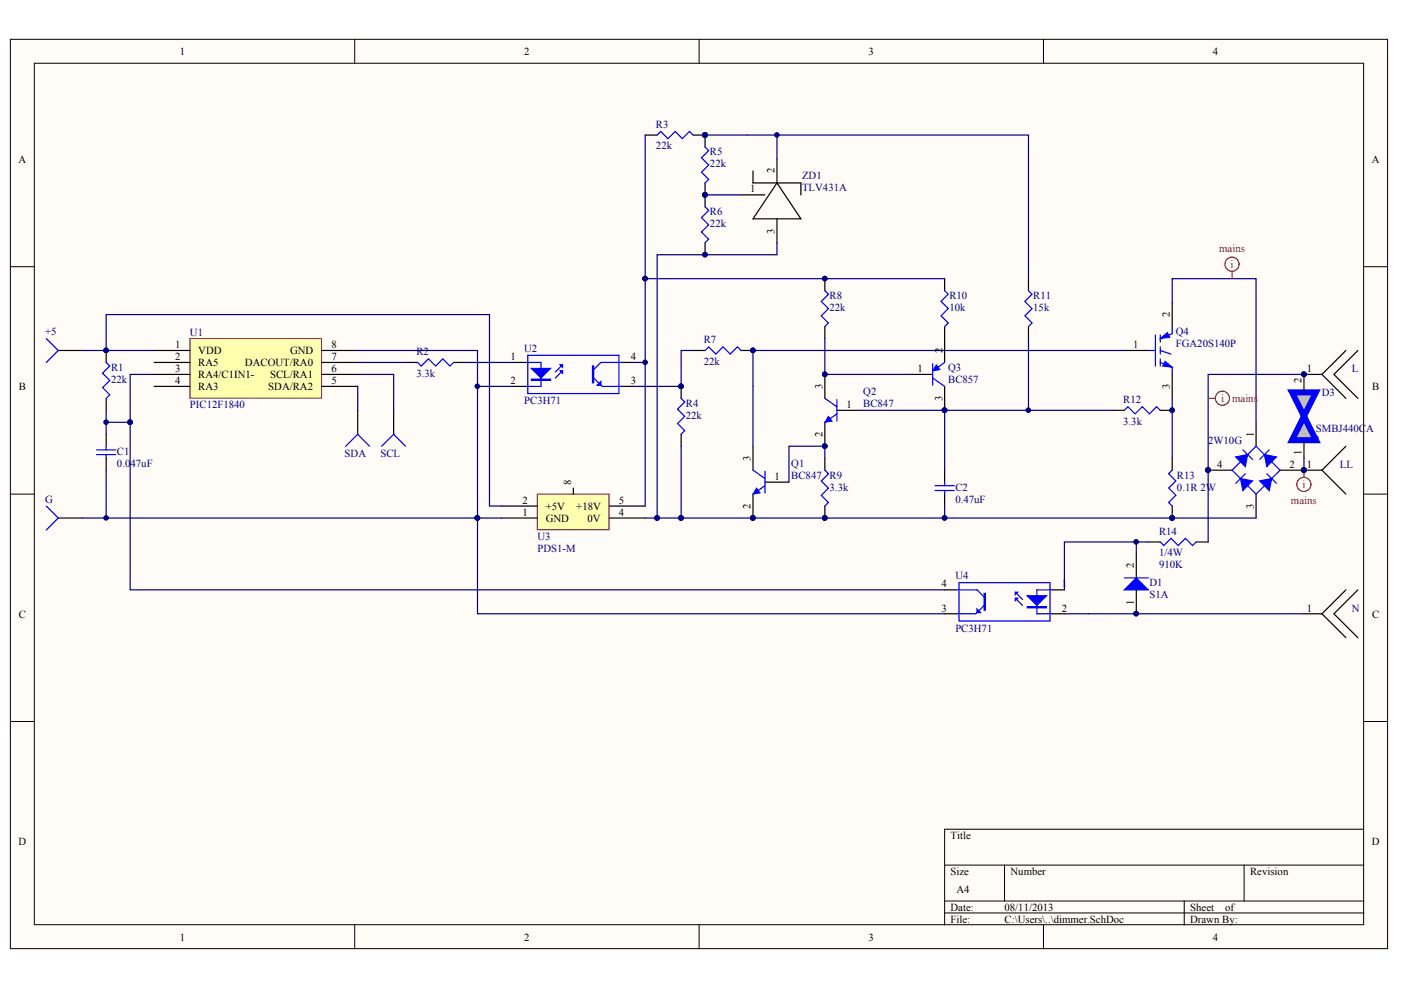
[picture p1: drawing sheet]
# Altium project dimmer.PrjPCB
1 sheet, 35 parts. Net scope: global (net labels, ports and power ports of the same name join across sheets).
Board file: dimmer.PcbDoc

## Sheet dimmer.SchDoc
size A4

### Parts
+5  Socket  [PIN1]  (value not drawn)
C1  0.047uF  [1608[0603]]
C2  0.47uF  [1608[0603]]
D1  S1A  [DO-214AC]
D2  2W10G  [2W10G]
D3  SMBJ440CA  [DO-214AA]
G  Socket  [PIN1]  (value not drawn)
L  PWRCON2X  [MAINSPIN2x]  (value not drawn)
LL  PWRCON  [MAINSPIN1]  (value not drawn)
N  PWRCON2X  [MAINSPIN3x]  (value not drawn)
Q1  BC847  [SOT-23_N]
Q2  BC847  [SOT-23_N]
Q3  BC857  [SOT-23_N]
Q4  FGA20S140P  [FGA20S140P]
R1  22k  [J1-0603]
R2  3.3k  [J1-0603]
R3  22k  [J1-0603]
R4  22k  [J1-0603]
R5  22k  [J1-0603]
R6  22k  [J1-0603]
R7  22k  [J1-0603]
R8  22k  [J1-0603]
R9  3.3k  [J1-0603]
R10  10k  [J1-0603]
R11  15k  [J1-0603]
R12  3.3k  [J1-0603]
R13  0.1R 2W  [R2512]
R14  1/4W  value 910K  [R1206]
SCL  Socket  [PIN1]  (value not drawn)
SDA  Socket  [PIN1]  (value not drawn)
U1  PIC12F1840  [SOIC150-8_N]
U2  PC3H71  [PC3H71]
U3  PDS1-M  [PDS1-M]
U4  PC3H71  [PC3H71]
ZD1  TLV431A  [SOT-23_N]

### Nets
Net+5_1: +5.1 R1.1 U1.1(VDD) U3.2(+5V)
NetC1_1: C1.1 G.1 U1.8(GND) U2.2(K) U3.1(GND) U4.3(E)
NetC1_2: C1.2 R1.2 U1.3(RA4/C1IN1-) U4.4(C)
NetC2_1: C2.1 D2.3(A) Q1.2(E) R4.2 R6.2 R9.2 R13.1 U3.4(0V) ZD1.3
NetC2_2: C2.2 Q2.1(B) Q3.3(C) R11.2 R12.1
NetD1_1: D1.1(A) N.1 U4.2(K)
NetD1_2: D1.2(K) R14.2 U4.1(A)
NetD2_1: D2.1(K) Q4.2(C)
NetD2_2: D2.2(C) D3.1 LL.1
NetD2_4: D2.4(C) D3.2 L.1 R14.1
NetQ1_1: Q1.1(B) Q2.2(E) R9.1
NetQ1_3: Q1.3(C) Q4.1(G) R7.2
NetQ2_3: Q2.3(C) Q3.1(B) R8.2
NetQ3_2: Q3.2(E) R10.2
NetQ4_3: Q4.3(E) R12.2 R13.2
NetR2_1: R2.1 U2.1(A)
NetR2_2: R2.2 U1.7(DACOUT/RA0)
NetR3_1: R3.1 R8.1 R10.1 U2.4(C) U3.5(+18V)
NetR3_2: R3.2 R5.1 R11.1 ZD1.2
NetR4_1: R4.1 R7.1 U2.3(E)
NetR5_2: R5.2 R6.1 ZD1.1
NetSCL_1: SCL.1 U1.6(SCL/RA1)
NetSDA_1: SDA.1 U1.5(SDA/RA2)

Not connected (* = marked no-connect by the designer): U1 2(RA5) 4(RA3); U3 8

### Layout directives
net class mains: NetD2_1, NetD2_2, NetD2_4
